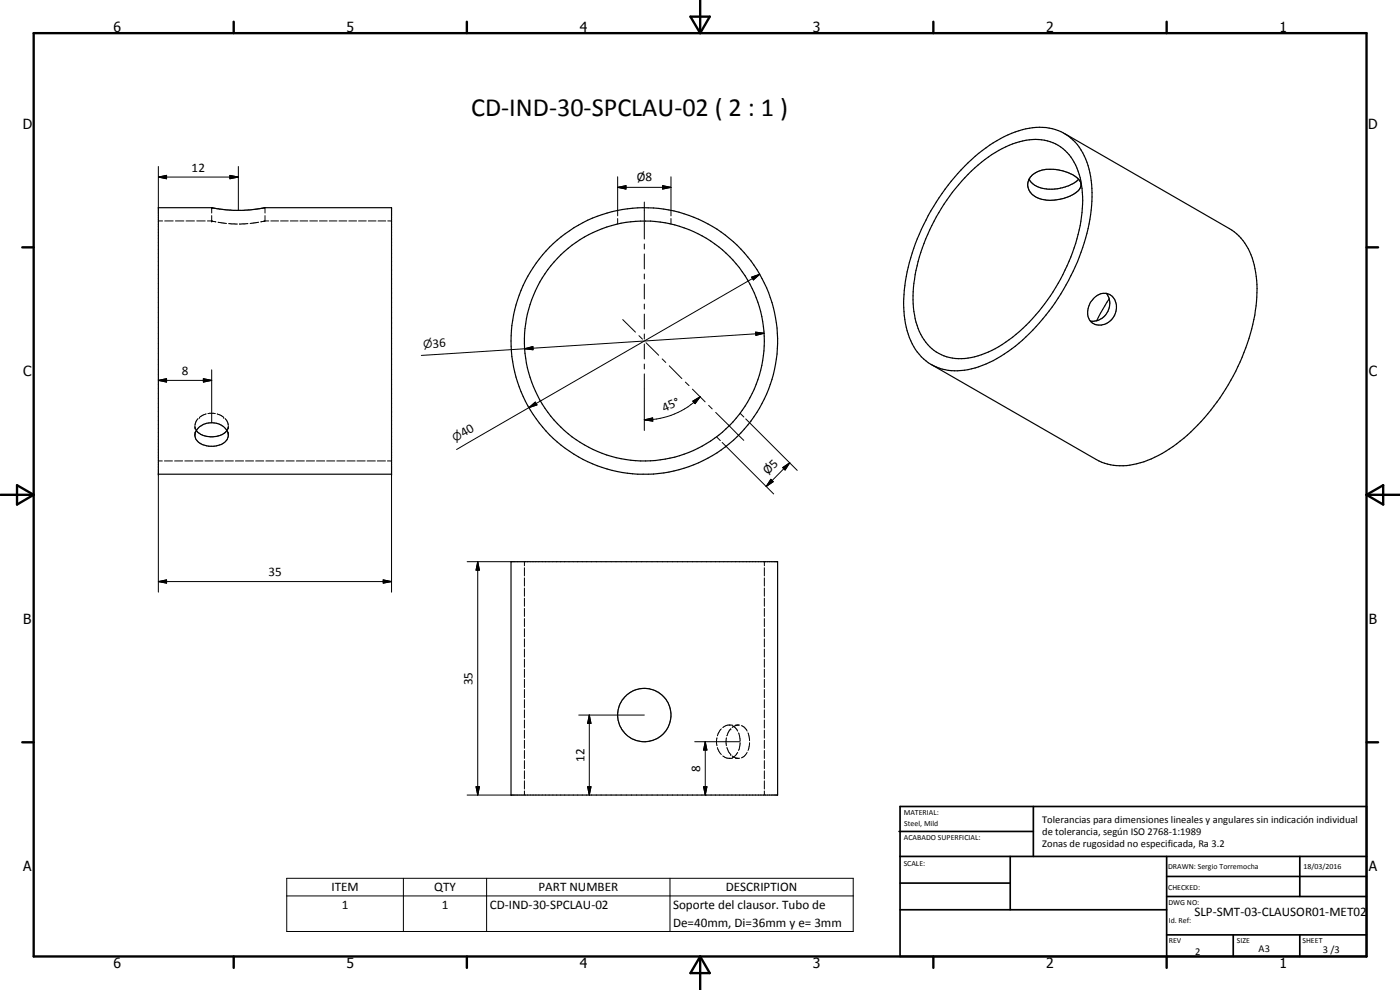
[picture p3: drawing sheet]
<svg xmlns="http://www.w3.org/2000/svg" width="420mm" height="297mm" viewBox="0 0 420 297" stroke-linecap="round" stroke-linejoin="round" font-family="sans-serif">
<g fill="none" stroke="#000" stroke-width=".35">
<path d="M289.5 49.9a36.8 36.8 0 0 1 19.4-11.4 14.8 14.8 0 0 1 17.6 11.2 42.6 42.6 0 0 1-2.1 26 63.7 63.7 0 0 1-21.9 29.8 25.8 25.8 0 0 1-17.9 5.6 14.6 14.6 0 0 1-11.7-9.8 37.5 37.5 0 0 1 .4-24 65.8 65.8 0 0 1 16.2-27.4zM290.5 52.3a32.7 32.7 0 0 1 18.4-10.3 13.3 13.3 0 0 1 15 10.3 39.5 39.5 0 0 1-2.5 24.8 56.4 56.4 0 0 1-21.6 26.9 20.2 20.2 0 0 1-15.7 3.1 14.3 14.3 0 0 1-9.5-11.5 43.9 43.9 0 0 1 4.4-26.6 60.2 60.2 0 0 1 11.5-16.7zM308.9 53.8a6.6 6.6 0 0 0 5.6 3 13.9 13.9 0 0 0 7.9-1.9l1.3-1.1M309.6 52.7l1.2-.9 1.9-.7 3.3-.3a11.3 11.3 0 0 1 8.1 3.5l.3 .9-.1 1a6 6 0 0 1-4.1 3 11.1 11.1 0 0 1-9.4-.1 3.9 3.9 0 0 1-1.2-6.4zM319.4 40l49.5 28.6a17.9 17.9 0 0 1 8.1 14.3 53.3 53.3 0 0 1-6.8 29.8 58.1 58.1 0 0 1-22.5 24 20.5 20.5 0 0 1-17.1 2l-51.1-29.3M47.5 62.3l16.2 .1 6.3 .7 5-.1 4.3-.6 38.2-.1v80h-70zM63.5 62.3l.1 .1M79.4 62.3v.1M328.5 89.3a3.8 3.8 0 0 1 4.5-.9 3.8 3.8 0 0 1 2.1 4.2 5 5 0 0 1-7.3 4.3 4.9 4.9 0 0 1-.3-6.5zM332.1 88.1a5.2 5.2 0 0 1 .2 5.7 5.2 5.2 0 0 1-5.1 2.5M332.9 89.7l-3.8 6.5M59 129.2a6.4 6.4 0 0 0 6.6 1.6l1.2-.5 1.3-1.1"/>
<path d="M59.6 128.3a5.7 5.7 0 0 1 8.7 1.2 3.1 3.1 0 0 1-2.9 4.1 6.3 6.3 0 0 1-6.5-1.7 2.86 2.86 0 0 1 .7-3.6zM153.4 168.5h80v70h-80z"/>
<circle cx="193.4" cy="102.3" r="40"/>
<circle cx="193.4" cy="102.3" r="36"/>
<circle cx="193.4" cy="214.6" r="8"/>
</g>
<g fill="none" stroke="#000" stroke-width=".3">
<path d="M47.5 53.1l2.5-.5v1zM47.5 53.1h24M47.5 50v12.3M69 52.6l2.5 .5-2.5 .5zM71.5 50v13.1M185.4 56.2l2.5-.5v1zM185.4 53v11.8M185.4 56.2h16M198.9 55.7l2.5 .5-2.5 .5zM201.4 53v11.8M47.5 66.3h1.3M49.4 66.3h2.6"/>
<path d="M52.7 66.3h2.5M55.8 66.3h2.6M59 66.3h2.6M62.3 66.3l2.5 .3M63.5 66.3h.1M63.5 62.3v1.6M63.5 64.7v1.6M65.4 66.7l2.6 .4M68.6 67.1l2.6 .1M74.4 67.1l-2.6 .1M77.6 66.7l-2.6 .4M79.5 64.7v1.6"/>
<path d="M79.5 62.3v1.6M80.7 66.3l-2.4 .3M81.3 66.3h2.3M84.2 66.3h2.3M87.1 66.3h2.3M90 66.3h2.4M93 66.3h2.3M95.9 66.3h2.3M98.8 66.3h2.3M101.7 66.3h2.4M104.7 66.3h2.3M107.6 66.3h2.3"/>
<path d="M110.5 66.3h2.3M113.4 66.3h2.4M116.4 66.3h1.1M185.4 65.6v1.6M193.4 60.6v11.1M193.4 73.2v1.5M193.4 76.2v4.5M201.4 65.6v1.6M186.9 95.9l3.8 3.8M193.4 82.2v1.5M193.4 85.2v4.5M193.4 91.2v1.5"/>
<path d="M193.4 94.2v4.5M225.6 83.1l2.4-.8-1.9 1.7zM226.8 99.7l2.5 .3-2.4 .6zM228 82.3l-69.3 40M229.3 100l-71.9 4.6M47.5 114.1l2.5-.5v1zM47.5 114.1h16M61 113.6l2.5 .5-2.5 .5zM63.5 111v15.8M157.4 104.6l2.5-.6 .1 .9zM157.4 104.6l-31 2M191.8 100.7l1 1.1"/>
<path d="M193.4 100.2v1.5M193.4 103.2v4.5M193.4 109.2v1.5M193.4 112.2v17M193.9 102.8l3.8 3.8M198.7 107.7l1.1 1.1M200.9 109.8l3.7 3.8M205.7 114.6l1.1 1.1M207.8 116.8l3.8 3.8M210.1 119a23.5 23.5 0 0 1-16.7 7M47.5 138.3h1.2M49.3 138.3h2.5"/>
<path d="M52.4 138.3h2.4M55.4 138.3h2.5M58.5 138.3h2.4M58.5 127.8v.9M58.5 129.7v.9M58.5 128.1l.5 1.1M59.5 125.6l-.6 .8-.4 1.2M59.9 125.2h.1M61.5 138.3h2.5M61.9 124.2l-2 1M62.4 124.1h2.2M64.5 138.3h2.5"/>
<path d="M65.2 124.2l1.9 1M67.1 125.2h.1M67.6 125.6l.8 1.2 .1 .8M67.6 138.3h2.5M68.5 128.1l-.4 1.1M68.5 127.8v.9M68.5 129.7v.9M70.6 138.3h2.5M73.7 138.3h2.4M76.7 138.3h2.5M79.8 138.3h2.4M82.8 138.3h2.4"/>
<path d="M85.9 138.3h2.4M88.9 138.3h2.4M91.9 138.3h2.5M95 138.3h2.4M98 138.3h2.5M101.1 138.3h2.4M104.1 138.3h2.5M107.1 138.3h2.5M110.2 138.3h2.4M113.2 138.3h2.5M116.3 138.3h1.2M158.7 122.3l1.9-1.7 .6 .9z"/>
<path d="M158.7 122.3l-21.7 12.6M193.4 126l2.5-.6v1zM207.9 120.4l2.2-1.4-1.5 2.1zM212.7 121.6l1 1.1M214.8 123.7l8.4 8.4M215 131.1l1.2 1.1M216.7 132.8l15.5 15.4M222.1 124l1.2 1.1M223.8 125.7l15.5 15.4M237 138.9l-7.1 7.1M47.5 142.3v35.4M117.5 142.3v35.4"/>
<path d="M231.3 143.8l.8 .7-2.2 1.5zM234.9 140.3l2.1-1.4-1.4 2.1zM47.5 174.5l2.5-.5v1zM47.5 174.5h70M115 174l2.5 .5-2.5 .5zM140.2 168.5h13.2M143.4 168.5l.5 2.6h-1zM143.4 168.5v70M157.4 168.5v1.3M157.4 170.3v2.5M157.4 173.4v2.5M157.4 176.4v2.5"/>
<path d="M157.4 179.5v2.4M229.4 168.5v1.3M229.4 170.3v2.5M229.4 173.4v2.5M229.4 176.4v2.5M229.4 179.5v2.4M157.4 182.5v2.5M157.4 185.6v2.4M157.4 188.6v2.5M157.4 191.7v2.4M157.4 194.7v2.4M157.4 197.8v2.4"/>
<path d="M229.4 182.5v2.5M229.4 185.6v2.4M229.4 188.6v2.5M229.4 191.7v2.4M229.4 194.7v2.4M229.4 197.8v2.4M157.4 200.8v2.4M157.4 203.8v2.5M157.4 206.9v2.4M157.4 209.9v2.5M157.4 213v2.4M157.4 216v2.4"/>
<path d="M157.4 219.1v2.4M173.7 214.5h19.7M176.9 214.5l.5 2.5h-1.1zM176.9 214.5v24M216.5 218.7l-1.2 2.1M219.3 218.7h.1M219.3 218.7l-1.2 2.1M219.7 217.7l1 .7 .7 1M219.8 217.6h-1.7l-1.2 .7M220.7 217.6h1.3M221.3 217.6l-1.6 .7M221.6 219.9l.5 2.3"/>
<path d="M222.5 217.7l.8 .4 .9 1.3M224.5 219.9l.4 2.3M229.4 200.8v2.4M229.4 203.8v2.5M229.4 206.9v2.4M229.4 209.9v2.5M229.4 213v2.4M229.4 216v2.4M229.4 219.1v2.4M140.2 238.5h13.2M142.9 236.1h1l-.5 2.4zM157.4 222.1v2.4"/>
<path d="M157.4 225.2v2.4M157.4 228.2v2.4M157.4 231.3v2.4M157.4 234.3v2.4M157.4 237.3v1.2M176.3 236.1h1.1l-.5 2.4zM208.5 222.5h13.6M211.1 236.1h1.1l-.5 2.4zM211.7 222.5l.5 2.5h-1.1zM211.7 222.5v16M215.2 221.4v2.3M215.3 224.3l1.2 2.1"/>
<path d="M216.9 226.8l1.2 .7h.8M218 221.4v2.3M218.1 224.3l1.2 2.1M218.9 227.5h.9M219.1 227.5h-.2M219.3 226.4h.1M219.7 226.8l.9 .5 1 .2M220.7 227.5h.9M221.4 225.7l-.7 1-1 .7M222 227.5h-.4M222.1 222.8l-.5 2.4M224.2 225.7l-.9 1.2-.8 .5"/>
<path d="M224.9 222.8l-.4 2.4M229.4 222.1v2.4M229.4 225.2v2.4M229.4 228.2v2.4M229.4 231.3v2.4M229.4 234.3v2.4M229.4 237.3v1.2M86.1 263.5h170v16h-170zM86.1 268.8h170M121.1 263.5v16M146 263.5v16M201.1 263.5v16"/>
</g>
<g fill="#000">
<circle cx="63.5" cy="62.3" r=".18"/>
<circle cx="47.5" cy="142.3" r=".18"/>
<circle cx="117.5" cy="142.3" r=".18"/>
</g>
<g fill="none" stroke="#000" stroke-width=".71">
<path d="M10.1 9.9h400v277.1h-400zM70.1 6.5v3.4M140.1 6.5v3.4M207.2 5h5.8l-2.9 4.9zM210.1 0v9.9M280.1 6.5v3.4M350.1 6.5v3.4M6.7 74.2h3.4M410.1 74.2h3.5M.1 148.5h10M5.1 145.6l5 2.9-5 2.9zM410.1 148.5h10"/>
<path d="M410.1 148.5l5-2.9v5.8zM6.7 222.7h3.4M410.1 222.7h3.5M70.1 287v3.4M140.1 287v3.4M210.1 287v10M210.1 287l2.9 5h-5.8zM280.1 287v3.4M350.1 287v3.4"/>
</g>
<g fill="none" stroke="#000" stroke-width=".51">
<path d="M269.8 249.5h40.3M270.1 242h140v45h-140zM270.1 257h140M303.2 257v16M310.1 242v15M350.1 257v30M390.1 257v12M270.1 265h33.1M270.1 273h80M350.1 269h60M350.1 263h60M350.1 280.5h60"/>
<path d="M370.1 280.5v6.5M390.1 280.5v6.5"/>
</g>
<g fill="#000">
<path d="M47.5 53.1l2.5-.5v1zM69 52.6l2.5 .5-2.5 .5zM185.4 56.2l2.5-.5v1zM198.9 55.7l2.5 .5-2.5 .5zM225.6 83.1l2.4-.8-1.9 1.7zM47.5 114.1l2.5-.5v1zM61 113.6l2.5 .5-2.5 .5zM157.4 104.6l2.5-.6 .1 .9zM226.8 99.7l2.5 .3-2.4 .6zM158.7 122.3l1.9-1.7 .6 .9zM193.4 126l2.5-.6v1zM207.9 120.4l2.2-1.4-1.5 2.1z"/>
<path d="M231.3 143.8l.8 .7-2.2 1.5zM234.9 140.3l2.1-1.4-1.4 2.1zM47.5 174.5l2.5-.5v1zM115 174l2.5 .5-2.5 .5zM143.4 168.5l.5 2.6h-1zM176.9 214.5l.5 2.5h-1.1zM142.9 236.1h1l-.5 2.4zM176.3 236.1h1.1l-.5 2.4zM211.1 236.1h1.1l-.5 2.4zM211.7 222.5l.5 2.5h-1.1z"/>
</g>
<text font-size="7.9" x="141.4" y="34.8">CD-IND-30-SPCLAU-02 ( 2 : 1 )</text>
<g font-size="4.2">
<text x="34" y="9.6">6</text>
<text x="104" y="9.6">5</text>
<text x="174" y="9.6">4</text>
<text x="244" y="9.6">3</text>
<text x="314" y="9.6">2</text>
<text x="384" y="9.6">1</text>
<text x="6.8" y="38.7">D</text>
<text x="410.6" y="38.7">D</text>
<text x="7" y="112.9">C</text>
<text x="410.8" y="112.9">C</text>
<text x="7" y="187.1">B</text>
<text x="410.8" y="187.1">B</text>
<text x="7" y="261.4">A</text>
<text x="410.8" y="261.4">A</text>
<text x="34" y="290.4">6</text>
<text x="104" y="290.4">5</text>
<text x="174" y="290.4">4</text>
<text x="244" y="290.4">3</text>
<text x="314" y="290.4">2</text>
<text x="384" y="290.4">1</text>
</g>
<g font-size="3.9">
<text x="57.5" y="51.6">12</text>
<text x="191.1" y="54.3">Ø8</text>
<text x="129.9" y="104.3" transform="rotate(-4 129.9 104.3)">36</text>
<text x="54.6" y="112.6">8</text>
<text x="199.3" y="123.6" transform="rotate(-22 199.3 123.6)">45°</text>
<text x="139.1" y="131.2" transform="rotate(-30 139.1 131.2)">40</text>
<text x="230.5" y="142.7" transform="rotate(-45 230.5 142.7)">Ø5</text>
<text x="80.5" y="172.9">35</text>
<text x="141.8" y="205.5" transform="rotate(-90 141.8 205.5)">35</text>
<text x="175.4" y="228.6" transform="rotate(-90 175.4 228.6)">12</text>
<text x="210.1" y="231.6" transform="rotate(-90 210.1 231.6)">8</text>
<text x="99.5" y="267.4">ITEM</text>
<text x="130.3" y="267.5">QTY</text>
<text x="161.6" y="267.4">PART NUMBER</text>
<text x="217.8" y="267.5">DESCRIPTION</text>
<text x="102.6" y="272.8">1</text>
<text x="132.6" y="272.8">1</text>
<text x="147" y="272.8">CD-IND-30-SPCLAU-02</text>
<text x="202" y="272.8">Soporte del clausor. Tubo de</text>
<text x="358.5" y="275">SLP-SMT-03-CLAUSOR01-MET02</text>
<text x="202" y="278.1">De=40mm, Di=36mm y e= 3mm</text>
</g>
<g font-size="3.3">
<text x="127.1" y="104.5" transform="rotate(-4 127.1 104.5)">n</text>
<text x="136.6" y="132.6" transform="rotate(-30 136.6 132.6)">n</text>
</g>
<g font-size="3.1">
<text x="312.7" y="246.8">Tolerancias para dimensiones lineales y angulares sin indicación individual</text>
<text x="312.7" y="250.4">de tolerancia, según ISO 2768-1:1989</text>
<text x="312.7" y="254">Zonas de rugosidad no especificada, Ra 3.2</text>
<text x="358.7" y="286.5">2</text>
<text x="377.7" y="285.6">A3</text>
<text x="397" y="285.9">3 /3</text>
</g>
<g font-size="2.4">
<text x="271.2" y="244.4">MATERIAL:</text>
<text x="271.3" y="252">ACABADO SUPERFICIAL:</text>
<text x="271.4" y="247.9">Steel, Mild</text>
<text x="271.2" y="259.7">SCALE:</text>
<text x="350.6" y="260.8">DRAWN: Sergio Torremocha</text>
<text x="391.2" y="260.6">18/03/2016</text>
<text x="350.6" y="267">CHECKED:</text>
<text x="350.6" y="271.4">DWG NO:</text>
<text x="350.8" y="276.9">Id. Ref:</text>
<text x="350.8" y="282.8">REV</text>
<text x="371.2" y="282.9">SIZE</text>
<text x="390.9" y="282.9">SHEET</text>
</g>
</svg>
